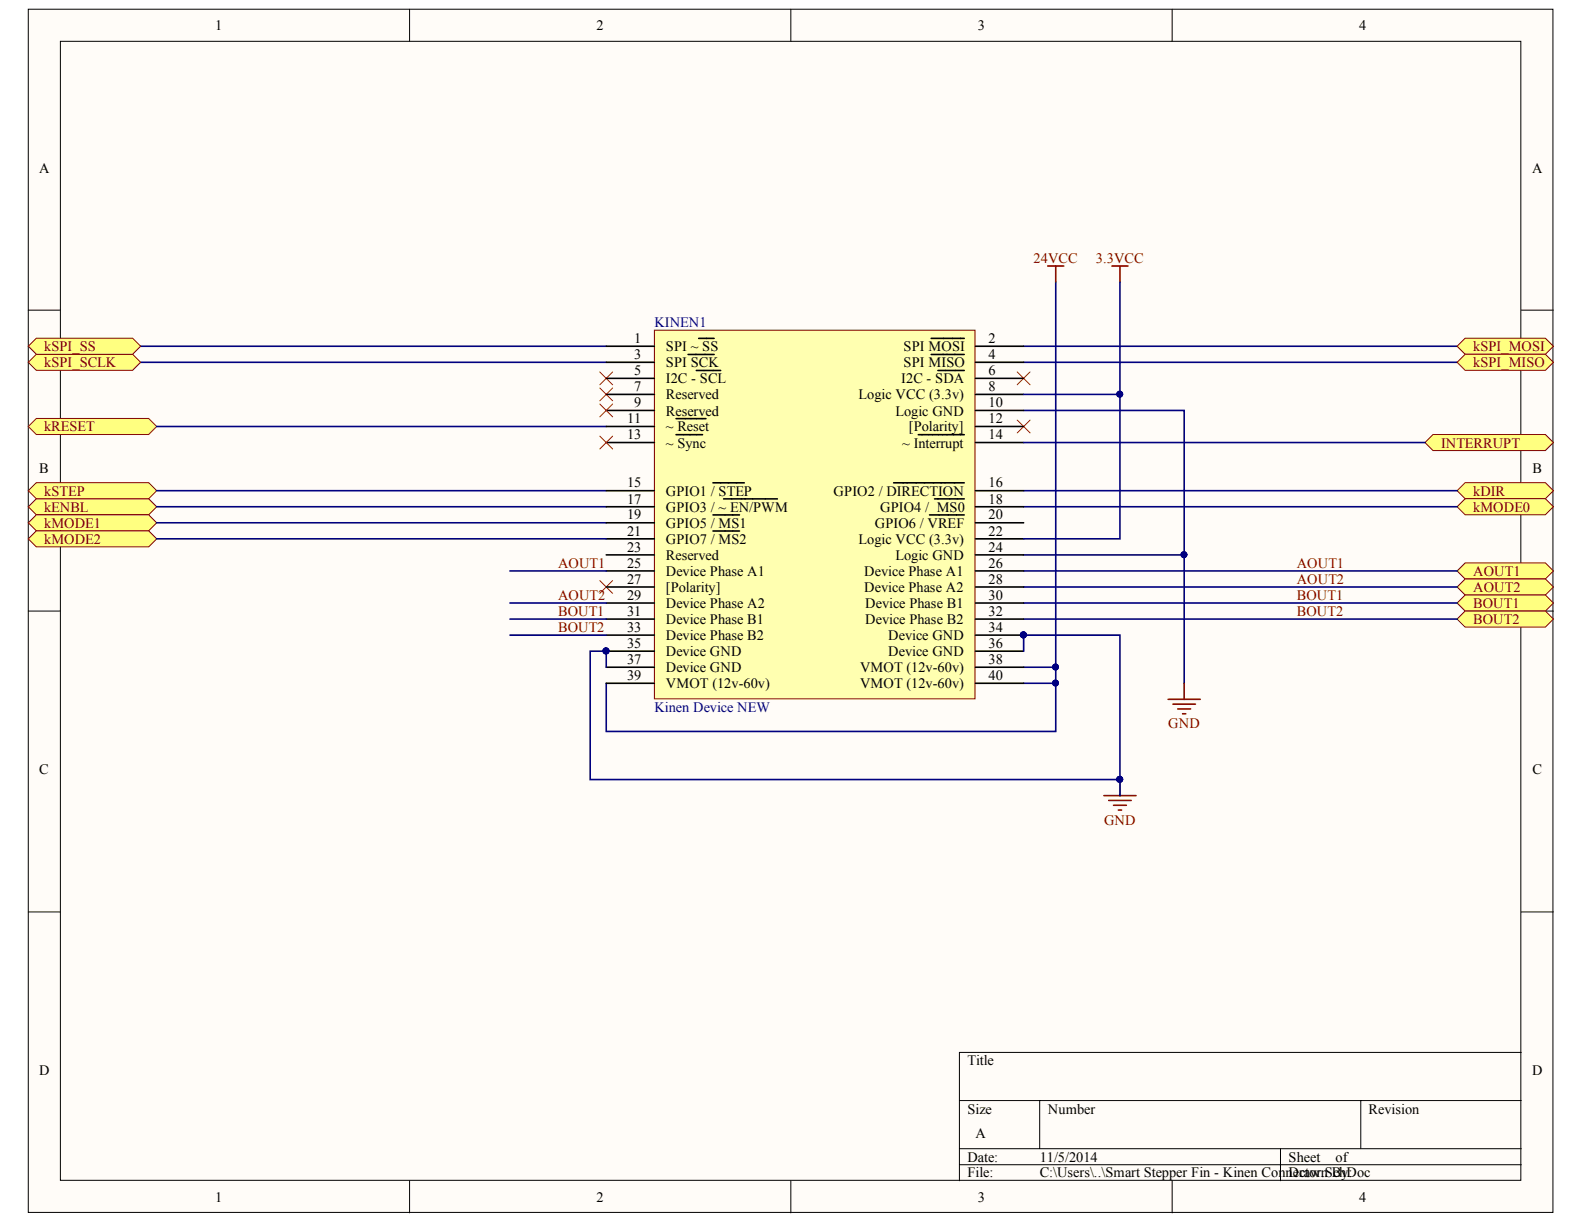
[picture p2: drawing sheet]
<svg xmlns="http://www.w3.org/2000/svg" width="279mm" height="216mm" viewBox="0 0 279 216" stroke-linecap="round" stroke-linejoin="round" font-family="sans-serif">
<g fill="#fffcf8" stroke="#000" stroke-width=".18">
<path d="M5 1.6h268.9v212.3h-268.9z"/>
<path d="M10.7 7.3h257.6v200.9h-257.6z"/>
</g>
<g fill="none" stroke="#000" stroke-width=".18">
<path d="M72.2 1.6v5.7M139.5 1.6v5.7M206.8 1.6v5.7M5 54.7h5.7M268.3 54.7h5.7M5 107.8h5.7M268.3 107.8h5.7M5 160.9h5.7M268.3 160.9h5.7M169.2 194.1h99.1M183.4 194.1v8.5M240 194.1v8.5"/>
<path d="M268.3 185.6h-99.1v22.7M72.2 208.3v5.6M139.5 208.3v5.6M169.2 202.6h99.1M169.2 205.4h99.1M206.8 208.3v5.6M225.9 202.6v5.7"/>
</g>
<g fill="#ffff80" stroke="#800000" stroke-width=".18">
<path d="M257 100.7l1.4-1.4h14.2l1.4 1.4-1.4 1.4h-14.2z" fill-rule="evenodd"/>
<path d="M257 103.5l1.4-1.4h14.2l1.4 1.4-1.4 1.5h-14.2z" fill-rule="evenodd"/>
<path d="M257 106.4l1.4-1.4h14.2l1.4 1.4-1.4 1.4h-14.2z" fill-rule="evenodd"/>
<path d="M257 109.2l1.4-1.4h14.2l1.4 1.4-1.4 1.4h-14.2z" fill-rule="evenodd"/>
</g>
<path d="M180.6 72.4h28.3v48.1M180.6 97.9h28.3" fill="none" stroke="#000080" stroke-width=".28"/>
<circle cx="208.8" cy="97.8" r=".52" fill="#000080" stroke="#000080" stroke-width=".18"/>
<g fill="#ffff80" stroke="#800000" stroke-width=".18">
<path d="M5 75.2l1.4-1.4h19.8l1.4 1.4-1.4 1.4h-19.8z" fill-rule="evenodd"/>
<path d="M5 89.4l1.4-1.4h19.8l1.4 1.4-1.4 1.4h-19.8z" fill-rule="evenodd"/>
<path d="M5 86.6l1.4-1.5h19.8l1.4 1.5-1.4 1.4h-19.8z" fill-rule="evenodd"/>
<path d="M257 86.6l1.4-1.5h14.2l1.4 1.5-1.4 1.4h-14.2z" fill-rule="evenodd"/>
<path d="M257 89.4l1.4-1.4h14.2l1.4 1.4-1.4 1.4h-14.2z" fill-rule="evenodd"/>
<path d="M5 92.2l1.4-1.4h19.8l1.4 1.4-1.4 1.4h-19.8z" fill-rule="evenodd"/>
</g>
<g fill="none" stroke="#000080" stroke-width=".28">
<path d="M24.8 61.1h82.1M24.8 63.9h82.1M27.6 75.2h79.3M180.6 61.1h76.4M180.6 63.9h76.4M27.6 86.6h79.3M27.6 89.4h79.3M27.6 92.2h79.3M180.6 86.6h76.4M180.6 89.4h76.4M180.6 109.2h76.4M180.6 106.4h76.4"/>
<path d="M180.6 103.5h76.4M180.6 100.7h76.4"/>
</g>
<path d="M5 95l1.4-1.4h19.8l1.4 1.4-1.4 1.5h-19.8z" fill-rule="evenodd" fill="#ffff80" stroke="#800000" stroke-width=".18"/>
<g fill="none" stroke="#800000" stroke-width=".28">
<path d="M184.8 46.9h2.8M186.2 46.9v2.9M196.1 46.9h2.9M197.5 46.9v2.9M197.5 137.5v2.8M206 123.4h5.7M206.9 124.2h4M207.7 125.1h2.3M208.6 125.9h.6M208.9 120.5v2.9M194.7 140.3h5.7M195.6 141.2h3.9"/>
<path d="M196.4 142h2.3M197.3 142.9h.5"/>
</g>
<path d="M105.8 65.6l2.3 2.3M105.8 68.4l2.3 2.3M108.1 65.6l-2.3 2.3M108.1 68.4l-2.3 2.3M179.4 74.1l2.3 2.3M179.4 65.6l2.3 2.3M181.7 74.1l-2.3 2.3M181.7 65.6l-2.3 2.3M105.8 102.4l2.3 2.3M108.1 102.4l-2.3 2.3" fill="none" stroke="#f00" stroke-width=".18"/>
<path d="M186.2 49.8v79.2h-79.3v-8.5M180.6 117.7h5.6M180.6 120.5h5.6" fill="none" stroke="#000080" stroke-width=".28"/>
<g fill="#000080" stroke="#000080" stroke-width=".18">
<circle cx="186.2" cy="120.5" r=".52"/>
<circle cx="186.2" cy="117.6" r=".52"/>
<circle cx="197.5" cy="137.5" r=".52"/>
</g>
<path d="M115.4 58.2h56.6v65.1h-56.6z" fill="#ffffb0" stroke="#800000" stroke-width=".18"/>
<g fill="none" stroke="#000" stroke-width=".28">
<path d="M123.2 59.7h2.8M164.2 59.7h5.9M106.9 61.1h8.5M106.9 63.9h8.5M106.9 66.7h8.5M106.9 69.6h8.5M106.9 72.4h8.5M106.9 75.2h8.5M106.9 78.1h8.5M119.3 73.8h5.2M119.3 76.7h4.6M121.4 62.5h4.6"/>
<path d="M122.8 65.3h4.3M162 76.7h8.1M164.2 62.5h5.9M165.4 65.3h4.7M172.1 61.1h8.5M172.1 63.9h8.5M172.1 66.7h8.5M172.1 69.6h8.5M172.1 72.4h8.5M172.1 75.2h8.5M172.1 78.1h8.5M106.9 86.6h8.5"/>
<path d="M106.9 89.4h8.5M106.9 92.2h8.5M106.9 95h8.5M106.9 97.9h8.5M125.8 85.2h5.5M125.8 90.8h4.6M125.8 93.7h4.6M127.6 88h9.5M157.6 85.2h12.5M164 90.8h6.1M164.8 88h5.3M172.1 86.6h8.5"/>
<path d="M172.1 89.4h8.5M172.1 92.2h8.5M172.1 95h8.5M172.1 97.9h8.5M106.9 100.7h8.5M106.9 103.5h8.5M106.9 106.4h8.5M106.9 109.2h8.5M106.9 112h8.5M106.9 114.9h8.5M106.9 117.7h8.5M172.1 100.7h8.5"/>
<path d="M172.1 103.5h8.5M172.1 106.4h8.5M172.1 109.2h8.5M172.1 112h8.5M172.1 114.9h8.5M172.1 117.7h8.5M106.9 120.5h8.5M172.1 120.5h8.5"/>
</g>
<g fill="#000080" stroke="#000080" stroke-width=".18">
<circle cx="180.5" cy="112" r=".52"/>
<circle cx="106.9" cy="114.8" r=".52"/>
<circle cx="197.5" cy="137.5" r=".52"/>
<circle cx="197.5" cy="69.5" r=".52"/>
</g>
<path d="M197.5 49.8v45.2h-16.9M180.6 69.6h16.9M27.6 95h79.3M106.9 114.9v2.8M180.6 114.9v-2.9h16.9v28.3" fill="none" stroke="#000080" stroke-width=".28"/>
<path d="M251.4 78.1l1.4-1.5h19.8l1.4 1.5-1.4 1.4h-19.8z" fill-rule="evenodd" fill="#ffff80" stroke="#800000" stroke-width=".18"/>
<path d="M180.6 78.1h70.8M89.9 100.7h17M89.9 106.4h17M89.9 109.2h17M89.9 112h17M106.9 114.9h-2.8v22.6h93.4" fill="none" stroke="#000080" stroke-width=".28"/>
<path d="M105.8 76.9l2.3 2.3M105.8 71.3l2.3 2.2M108.1 76.9l-2.3 2.3M108.1 71.3l-2.3 2.2" fill="none" stroke="#f00" stroke-width=".18"/>
<g fill="#000080" stroke="#000080" stroke-width=".18">
<circle cx="106.9" cy="114.8" r=".52"/>
<circle cx="197.5" cy="137.5" r=".52"/>
</g>
<g fill="#ffff80" stroke="#800000" stroke-width=".18">
<path d="M257 61.1l1.4-1.4h14.2l1.4 1.4-1.4 1.4h-14.2z" fill-rule="evenodd"/>
<path d="M257 63.9l1.4-1.4h14.2l1.4 1.4-1.4 1.4h-14.2z" fill-rule="evenodd"/>
<path d="M5 63.9l1.4-1.4h17l1.4 1.4-1.4 1.4h-17z" fill-rule="evenodd"/>
<path d="M5 61.1l1.4-1.4h17l1.4 1.4-1.4 1.4h-17z" fill-rule="evenodd"/>
</g>
<g font-size="2.5">
<text x="38" y="5.3">1</text>
<text x="105.2" y="5.3">2</text>
<text x="172.5" y="5.3">3</text>
<text x="239.7" y="5.3">4</text>
<text x="6.9" y="30.4">A</text>
<text x="270.2" y="30.4">A</text>
<text x="111.9" y="60.5">1</text>
<text x="111.9" y="63.3">3</text>
<text x="117.5" y="62">SPI ~ SS</text>
<text x="117.5" y="64.8">SPI SCK</text>
<text x="159.4" y="62">SPI MOSI</text>
<text x="159.4" y="64.8">SPI MISO</text>
<text x="174.4" y="60.5">2</text>
<text x="174.4" y="63.3">4</text>
<text x="111.9" y="66.2">5</text>
<text x="111.9" y="69">7</text>
<text x="111.9" y="71.9">9</text>
<text x="117.5" y="67.6">I2C - SCL</text>
<text x="117.5" y="70.4">Reserved</text>
<text x="151.4" y="70.4">Logic VCC (3.3v)</text>
<text x="159" y="67.6">I2C - SDA</text>
<text x="174.4" y="66.2">6</text>
<text x="174.4" y="69">8</text>
<text x="174.4" y="71.9">10</text>
<text x="110.6" y="74.6">11</text>
<text x="110.6" y="77.5">13</text>
<text x="117.5" y="73.3">Reserved</text>
<text x="117.5" y="76.1">~ Reset</text>
<text x="158" y="73.3">Logic GND</text>
<text x="160.3" y="76.1">[Polarity]</text>
<text x="174.4" y="74.6">12</text>
<text x="174.4" y="77.5">14</text>
<text x="6.9" y="83.5">B</text>
<text x="117.5" y="79">~ Sync</text>
<text x="159.1" y="79">~ Interrupt</text>
<text x="270.3" y="83.5">B</text>
<text x="110.6" y="86">15</text>
<text x="110.6" y="88.8">17</text>
<text x="117.5" y="87.4">GPIO1 / STEP</text>
<text x="147" y="87.4">GPIO2 / DIRECTION</text>
<text x="174.4" y="86">16</text>
<text x="174.4" y="88.8">18</text>
<text x="110.6" y="91.6">19</text>
<text x="110.6" y="94.5">21</text>
<text x="117.5" y="90.3">GPIO3 / ~ EN/PWM</text>
<text x="117.5" y="93.1">GPIO5 / MS1</text>
<text x="117.5" y="95.9">GPIO7 / MS2</text>
<text x="151.4" y="95.9">Logic VCC (3.3v)</text>
<text x="154.3" y="93.1">GPIO6 / VREF</text>
<text x="155.2" y="90.3">GPIO4 / MS0</text>
<text x="174.4" y="91.6">20</text>
<text x="174.4" y="94.5">22</text>
<text x="110.6" y="97.3">23</text>
<text x="110.6" y="100.2">25</text>
<text x="117.5" y="98.7">Reserved</text>
<text x="117.5" y="101.6">Device Phase A1</text>
<text x="152.5" y="101.6">Device Phase A1</text>
<text x="158" y="98.7">Logic GND</text>
<text x="174.4" y="97.3">24</text>
<text x="174.4" y="100.2">26</text>
<text x="110.6" y="103">27</text>
<text x="110.6" y="105.8">29</text>
<text x="117.5" y="104.4">[Polarity]</text>
<text x="117.5" y="107.3">Device Phase A2</text>
<text x="152.5" y="104.4">Device Phase A2</text>
<text x="152.6" y="107.3">Device Phase B1</text>
<text x="174.4" y="103">28</text>
<text x="174.4" y="105.8">30</text>
<text x="110.6" y="108.6">31</text>
<text x="110.6" y="111.5">33</text>
<text x="117.5" y="110.1">Device Phase B1</text>
<text x="117.5" y="112.9">Device Phase B2</text>
<text x="152.6" y="110.1">Device Phase B2</text>
<text x="156.7" y="112.9">Device GND</text>
<text x="174.4" y="108.6">32</text>
<text x="174.4" y="111.5">34</text>
<text x="110.6" y="114.3">35</text>
<text x="110.6" y="117.2">37</text>
<text x="110.6" y="119.9">39</text>
<text x="117.5" y="115.7">Device GND</text>
<text x="117.5" y="118.6">Device GND</text>
<text x="151.7" y="118.6">VMOT (12v-60v)</text>
<text x="156.7" y="115.7">Device GND</text>
<text x="174.4" y="114.3">36</text>
<text x="174.4" y="117.2">38</text>
<text x="174.4" y="119.9">40</text>
<text x="117.5" y="121.4">VMOT (12v-60v)</text>
<text x="151.7" y="121.4">VMOT (12v-60v)</text>
<text x="6.9" y="136.6">C</text>
<text x="270.3" y="136.6">C</text>
<text x="6.9" y="189.7">D</text>
<text x="170.6" y="187.9">Title</text>
<text x="270.2" y="189.7">D</text>
<text x="170.6" y="196.4">Size</text>
<text x="184.8" y="196.4">Number</text>
<text x="241.4" y="196.4">Revision</text>
<text x="172.1" y="200.7">A</text>
<text x="170.6" y="204.9">Date:</text>
<text x="170.6" y="207.7">File:</text>
<text x="183.4" y="204.9">11/5/2014</text>
<text x="183.4" y="207.7">C:\Users\..\Smart Stepper Fin - Kinen Connector.SBy:</text>
<text x="227.3" y="204.9">Sheet</text>
<text x="227.3" y="207.7">Drawn chDoc</text>
<text x="235.6" y="204.9">of</text>
<text x="38" y="212">1</text>
<text x="105.2" y="212">2</text>
<text x="172.5" y="212">3</text>
<text x="239.7" y="212">4</text>
</g>
<g font-size="2.5" fill="#800000">
<text x="182.3" y="46.3">24VCC</text>
<text x="193.3" y="46.3">3.3VCC</text>
<text x="7.8" y="64.8">kSPI_SCLK</text>
<text x="7.8" y="62">kSPI_SS</text>
<text x="259.8" y="62">kSPI_M</text>
<text x="259.8" y="64.8">kSPI_M</text>
<text x="268.4" y="62">OSI</text>
<text x="268.4" y="64.8">ISO</text>
<text x="7.8" y="76.1">kRESET</text>
<text x="254.2" y="79">INTERRUPT</text>
<text x="7.8" y="87.4">kSTEP</text>
<text x="259.8" y="87.4">kDIR</text>
<text x="7.8" y="90.3">kENBL</text>
<text x="7.8" y="93.1">kM</text>
<text x="7.8" y="95.9">kM</text>
<text x="11.3" y="93.1">ODE1</text>
<text x="11.3" y="95.9">ODE2</text>
<text x="259.8" y="90.3">kMODE</text>
<text x="268.6" y="90.3">0</text>
<text x="98.4" y="100.2">AOUT1</text>
<text x="228.7" y="100.2">AOUT1</text>
<text x="259.8" y="101.6">AOUT1</text>
<text x="98.4" y="105.8">AOUT2</text>
<text x="228.7" y="103">AOUT2</text>
<text x="228.7" y="105.8">BOUT1</text>
<text x="259.8" y="104.4">AOUT2</text>
<text x="259.8" y="107.3">BOUT1</text>
<text x="98.4" y="108.6">BOUT1</text>
<text x="98.4" y="111.5">BOUT2</text>
<text x="228.7" y="108.6">BOUT2</text>
<text x="259.8" y="110.1">BOUT2</text>
<text x="206.1" y="128.5">GND</text>
<text x="194.7" y="145.5">GND</text>
</g>
<g font-size="2.5" fill="#000080">
<text x="115.4" y="57.7">KINEN1</text>
<text x="115.4" y="125.6">Kinen Device NEW</text>
</g>
</svg>
